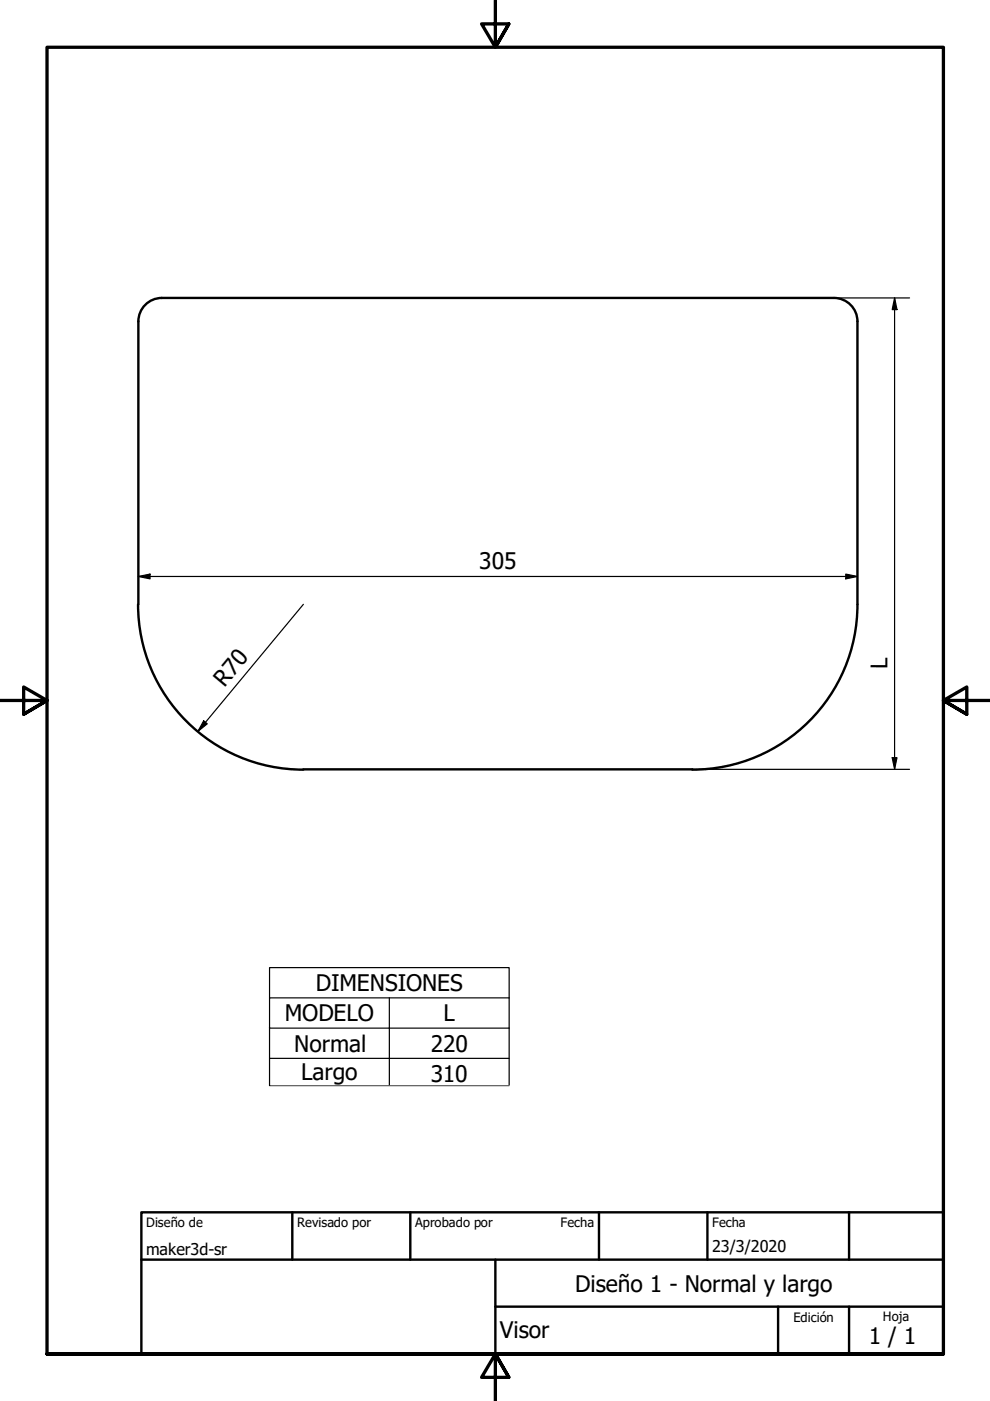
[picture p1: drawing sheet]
<svg xmlns="http://www.w3.org/2000/svg" width="210mm" height="297mm" viewBox="0 0 210 297" stroke-linecap="round" stroke-linejoin="round" font-family="sans-serif">
<!-- layer: Visible (ISO) -->
<path d="M29.3 68.1v60M34.3 63.2h142.5M34.3 63.2a5 5 0 0 0-5 5M176.8 63.2a5 5 0 0 1 5 5M181.8 68.1v60M29.3 128.2a35 35 0 0 0 35 35M181.8 128.2a35 35 0 0 1-35 35M64.3 163.1h82.5" fill="none" stroke="#000" stroke-width=".51"/>
<!-- layer: Borde (ISO) -->
<path d="M105 0v10l-2.9-4.9h5.8l-2.9 4.9 2.9-4.9M0 148.5h10l-5-2.8v5.7l5-2.9-5 2.9M210 148.5h-10l5-2.8v5.7l-5-2.9 5 2.9M10 287.1v-277.1h190v277.1h-190h190M107.9 292l-2.9-4.9 2.9 4.9h-5.8l2.9-4.9v9.9" fill="none" stroke="#000" stroke-width=".7"/>
<path d="M30 257h170v30.1h-170zM62 257v10.1M87 257v10.1M127 257v10.1M150 257v10.1M180 257v10.1M30 267.1h170M105 277h95M105 267.1v20M165 277v10.1M180 277v10.1" fill="none" stroke="#000" stroke-width=".51"/>
<!-- layer: Cota (ISO) -->
<path d="M176.8 63.2h16M189.7 63.2v99.9M189.7 63.2l.5 2.4h-1zM29.3 122.2l2.5-.5v1zM29.3 122.2h152.5M64.3 128.1l-22.3 27M179.3 121.7l2.5 .5-2.5 .5zM43.2 152.8l.7 .7-1.9 1.6zM146.8 163.1h46M189.2 160.6h1l-.5 2.5z" fill="none" stroke="#000" stroke-width=".25"/>
<g fill="#000">
<path d="M189.7 63.2l.5 2.4h-1z" fill-rule="evenodd"/>
<path d="M29.3 122.2l2.5-.5v1z" fill-rule="evenodd"/>
<path d="M179.3 121.7l2.5 .5-2.5 .5z" fill-rule="evenodd"/>
<path d="M43.2 152.8l.7 .7-1.9 1.6z" fill-rule="evenodd"/>
<path d="M189.2 160.6h1l-.5 2.5z" fill-rule="evenodd"/>
</g>
<path d="M57.1 211.6v-6.4h50.8v6.4M57.1 211.6h50.8v6.4h-50.8zM82.5 211.6v6.4M57.1 224.4h50.8" fill="none" stroke="#000" stroke-width=".25"/>
<path d="M57.1 217.8v12.4h50.8M82.5 217.9v12.1M107.9 217.9v12.1" fill="none" stroke="#000" stroke-width=".21"/>
<g font-size="4.8">
<text x="101.6" y="120.6">305</text>
<text x="188.2" y="141.8" transform="rotate(-90 188.2 141.8)">L</text>
<text x="47.6" y="145.8" transform="rotate(-50 47.6 145.8)">R70</text>
<text x="66.9" y="210.1">DIMENSIONES</text>
<text x="60.4" y="216.5">MODELO</text>
<text x="94" y="216.5">L</text>
<text x="62.4" y="223.1">Normal</text>
<text x="91.3" y="223">220</text>
<text x="63.9" y="228.9">Largo</text>
<text x="91.3" y="229.3">310</text>
<text x="121.9" y="273.9">Diseño 1 - Normal y largo</text>
<text x="106" y="283.8">Visor</text>
<text x="184.2" y="285">1 / 1</text>
</g>
<g font-size="3.4">
<text x="31" y="266">maker3d-sr</text>
<text x="151" y="265.5">23/3/2020</text>
</g>
<g font-size="2.7">
<text x="31" y="260.2">Diseño de</text>
<text x="63" y="260.1">Revisado por</text>
<text x="88" y="260.1">Aprobado por</text>
<text x="118.9" y="260.1">Fecha</text>
<text x="151" y="260.1">Fecha</text>
<text x="168.2" y="280.3">Edición</text>
<text x="187.2" y="280">Hoja</text>
</g>
</svg>
